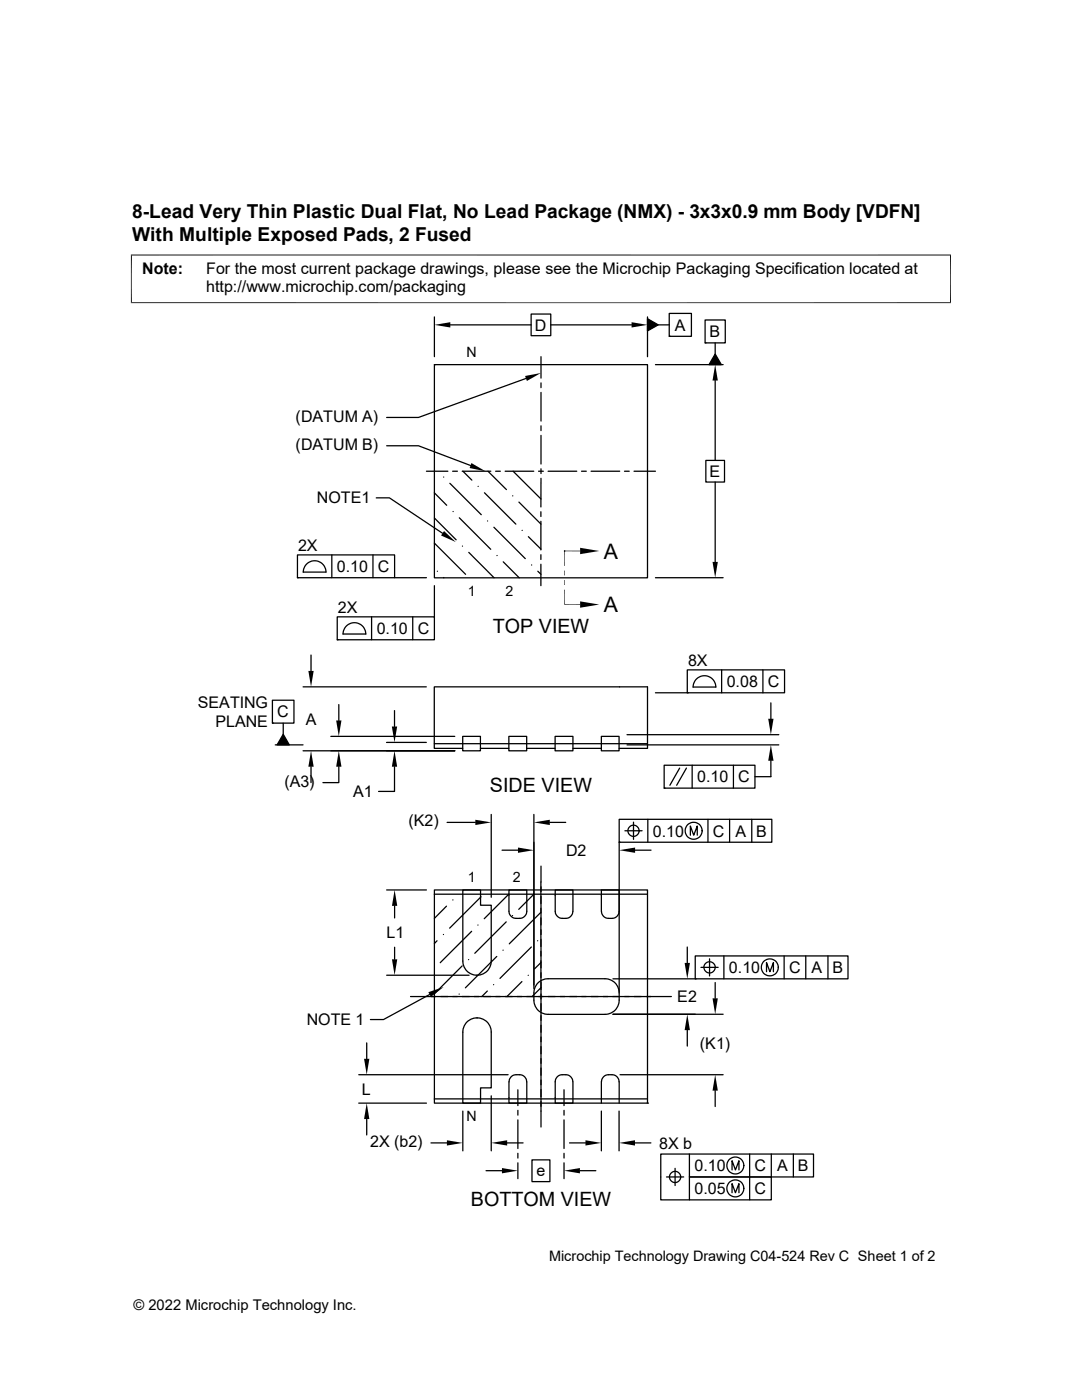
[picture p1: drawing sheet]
<svg xmlns="http://www.w3.org/2000/svg" width="216mm" height="279mm" viewBox="0 0 216 279" stroke-linecap="round" stroke-linejoin="round" font-family="sans-serif">
<g fill="none" stroke="#000" stroke-width=".25">
<path d="M86.7 72.8h42.5v42.5h-42.5zM86.7 72.8h.1M86.7 63.2v8M89.9 64.8h16.1M105 75.5l-21.5 7.8h-6.3M106 62.7h3.9v4.3h-3.9zM107.9 71.2v4.3M107.9 76.4v1M107.9 78.3v5.7M109.9 64.8h16.1M129.2 63.6l2.1 1.2-2.1 1.2zM129.2 63.2v8"/>
<path d="M130.8 72.8h13.5M131.3 64.8h2.2M133.5 62.5h4.5v4.6h-4.5zM133.5 67.1h.1M140.7 63.9h4v4.5h-4zM140.7 68.4h.1M142.7 70.7l1.2 2.1h-2.4zM142.7 68.4v2.3M142.7 75.9v16M75.1 99.4h2.6l10.6 7M77.2 89h6.3l10.4 3.9M85.1 94h4.3"/>
<path d="M86.7 98.4l2.4 2.4M88.5 95.2h.1M89.8 96.5l6.2 6.2M90.3 94h1M92.2 94h5.7M92.4 94l1.7 1.8M95.4 97.1h.1M96.7 98.3l6.2 6.3M97.4 94l3.6 3.7M98.9 94h.9M100.8 94h5.7M102.3 99h.1"/>
<path d="M102.4 94l5.5 5.6M107.5 94h.9M107.9 85v.9M107.9 86.9v5.7M107.9 93.6v.9M107.9 95.5v5.7M109.4 94h5.7M116 94h1M117.9 94h5.8M124.6 94h1M126.5 94h4.3M140.8 91.9h3.8v4.3h-3.8z"/>
<path d="M142.7 96.2v15.9M59.4 110.7h19.3v4.6h-19.3zM59.4 115.3h.1M61.3 112.5a2.27 2.27 0 0 1 2.4-.4 2.27 2.27 0 0 1 1.3 2.1h-4.5l.2-1zM66.2 110.7v4.6M74.4 110.7v4.6M78.7 115.3h6.4M86.7 103.4l4.3 4.3M86.7 108.4l6.2 6.2M86.7 116.9v6.2M87.3 114h.1M88.5 115.3h.1"/>
<path d="M90.4 102.1h.1M91.7 103.3l6.2 6.3M92.3 109h.1M93.5 110.2l5.1 5.1M97.3 104h.1M98.6 105.2l6.2 6.3M99.2 110.9h.1M100.4 112.1l3.2 3.2M103.5 100.2l4.4 4.4M104.2 105.9h.1M105.4 107.1l2.5 2.5M106.1 112.8h.1"/>
<path d="M107.3 114l.6 .6M107.9 102.1v1M107.9 104v5.7M107.9 110.7v1M107.9 112.6v4.3M112.6 110h.1M130.8 115.3h13.5M54.4 139.7h4.3v4.6h-4.3zM60.5 137.1h24.6M62.1 130.7v3.2M67.3 123.1h19.4v4.6h-19.4zM67.3 127.7h.1"/>
<path d="M69.2 124.8a2.27 2.27 0 0 1 2.5-.3 2.27 2.27 0 0 1 1.3 2h-4.5l.2-.9zM74.1 123.1v4.6M82.4 123.1v4.6M130.8 138.3h6.3M137.1 133.7h19.4v4.6h-19.4zM137.1 138.3h.1M142.8 137.1a2.26 2.26 0 0 0-2.2-2.2 2.26 2.26 0 0 0-2.3 2.2h4.6M144 133.7v4.6M152.2 133.7v4.6M54.4 144.3h.1M54.9 148.7h5.6M56.5 144.3v2.2"/>
<path d="M56.5 146.5l1.2 2.2h-2.4zM60.5 149.8h30.2M62.1 153v3.2M66 147h24.7M67.6 153v3.2h-3.2M67.6 140.6v3.2M77.1 148.2h8M78.7 153v4.9h-3.2M78.7 141.8v3.2M86.7 148.4h42.5M92.3 147h3.6v2.8h-3.6zM95.9 149.4h5.6"/>
<path d="M101.5 147h3.6v2.8h-3.6zM105.1 149.4h5.7M110.8 147h3.5v2.8h-3.5zM114.3 149.4h5.7M120 147h3.5v2.8h-3.5zM123.5 149.4h5.7v-12.3h-42.5v12.3h5.6M125.1 148.7h30.3M125.1 146.6h30.3M132.5 152.7h18.1v4.6h-18.1zM132.5 157.3h.1M135.6 153.3l-1.9 3.4M137 153.3l-2 3.4"/>
<path d="M138.1 152.7v4.6M146.3 152.7v4.6M153.8 140.3v3.1M153.8 151.8v3.2h-3.2M77.2 177.6h7.9M86.7 178.5h42.5M86.7 177.6h42.5v42.6h-42.5zM89.2 164.1h5.6M90.4 179.6h.1M92.4 177.6h3.5v3.1h2.1v11.1a2.84 2.84 0 0 1-2.8 2.8 2.84 2.84 0 0 1-2.8-2.8zM96 179l-6.3 6.2M98 162.5v16.6"/>
<path d="M100.2 169.7h3.2M101.5 178.5l-4.9 4.8M101.6 177.6h3.5v4.3a1.45 1.45 0 0 1-1.4 1.4h-.7a1.45 1.45 0 0 1-1.4-1.4zM106.5 162.5v34.8M106.5 178.5l-3 3M107.9 172.8v20.4M109.7 164.1h3.2M123.5 168.1v29.9M123.5 163.5h30.5v4.6h-30.5zM123.5 168.1h.1M124.7 165.8h3.4M126.4 164.1v3.4"/>
<path d="M126.7 169.7h3.2M129.3 163.5v4.6M137.8 166.7v-1.9l.6 1.9 .7-1.9v1.9M141.3 163.5v4.6M145.6 163.5v4.6M150 163.5v4.6M77.2 194.6h16.4M78.7 180.8v2.4M78.7 189v2.5M81.9 198.9h52.1M85.7 198.5l-9.2 5h-2.6M87.2 187.7l-.5 .6"/>
<path d="M88.5 186.5h.1M89.1 180.8l-2.4 2.5M91.6 198.4h.1M92.2 192.8l-5.5 5.5M93.5 191.5h.1M94.1 185.9l-6.3 6.2M95.2 194.6h.1M95.4 184.6h.1M97.2 197.8l-1.1 1.1M98.5 196.5h.1M99.1 190.9l-6.2 6.2M100.4 189.6h.1"/>
<path d="M101 184l-6.3 6.2M102.3 182.7h.1M104.1 195.9l-2.9 3M105.4 194.6h.1M106 189l-6.2 6.3M107.3 187.7h.1M107.4 196.2a2.84 2.84 0 0 1 2-.9h11.3a2.82 2.82 0 0 1 2.8 2.9 3.9 3.9 0 0 1-.8 3.4 2.84 2.84 0 0 1-2 .8h-11.3a2.82 2.82 0 0 1-2.9-2.8 3.9 3.9 0 0 1 .9-3.4zM107.9 182.1l-6.3 6.3M107.9 191.7v5.8M107.9 194.1v1M107.9 196v28.9M107.9 197.1l-1.7 1.8"/>
<path d="M107.9 192.1l-1.3 1.3M114.3 181.9v-4.3h-3.5v4.3a1.45 1.45 0 0 0 1.4 1.4h.7a1.41 1.41 0 0 0 1.4-1.4M120 181.9a1.41 1.41 0 0 0 1.4 1.4 1.66 1.66 0 0 0 2-.8l.1-.6M122.3 195.3h16.4M123.5 181.9v-4.3h-3.5v4.3M137.1 189v3.2M138.7 190.8h30.5v4.5h-30.5zM138.7 195.3h.1M139.9 193.1h3.4M140.4 193.1a1.14 1.14 0 0 1 1.6-1.2 1.14 1.14 0 0 1 .4 1.9 1.14 1.14 0 0 1-1.9-.3v-.4M141.6 191.3v3.5M142.7 196.1v3.1"/>
<path d="M144.4 190.8v4.5M153 193.9v-1.8l.6 1.8 .7-1.8v1.8M156.5 190.8v4.5M160.8 190.8v4.5M165.2 190.8v4.5M71.6 214.5h29.8M73.2 208.1v3.2M86.7 219.3h42.5M93.2 204a2.84 2.84 0 0 1 3.1-.7 2.84 2.84 0 0 1 1.7 2.7v11.1h-2.1v3.1h-3.5v-14.2a2.75 2.75 0 0 1 .8-2zM95.2 203.1h.1M98 218.7v11M102 214.9l.6-.4h1.1a1.45 1.45 0 0 1 1.4 1.4v4.3h-3.5v-4.3v-.4z"/>
<path d="M103.3 217.5v3.1M112.5 217.5v3.1M114.3 215.9a1.41 1.41 0 0 0-1.4-1.4h-.7a1.41 1.41 0 0 0-1.4 1.4v4.3h3.5v-4.3M120 215.9v4.3M120 215.9a1.41 1.41 0 0 1 1.4-1.4 1.66 1.66 0 0 1 2 .8l.1 .6M122.3 202.4h22M123.5 215.9v4.3M123.7 214.5h20.6M137.1 205.6v3.2M142.7 217.7v3.1M71.6 220.2h13.5M73.2 223.3v3.2"/>
<path d="M86 228.1h3.2M92.4 221.7v8M97 233.6h3.2M101.2 228.1h3.2M103.3 221.6v.9M103.3 223.5v5.7M103.3 230.2v.9M103.3 232.1v3.1M106.2 231.5h3.5v4.3h-3.5zM112.5 221.6v.9M112.5 223.5v5.7M112.5 230.2v.9"/>
<path d="M112.5 232.1v3.1M113.6 228.1h3.2M115.7 233.6h3.2M120 221.7v8M123.5 221.7v8M126.7 228.1h3.2M129.2 220.2h.1M133 234.9h3.4M134.7 233.2v3.4M137.6 230.3v4.6h16.3v4.6h-22.1v-9.2h30.5v4.6h-24.7v4.6M146.1 233.5v-1.9l.6 1.9 .7-1.9v1.9M146.1 238v-1.8l.6 1.8 .7-1.8v1.8"/>
<path d="M149.6 230.3v9.2M153.9 230.3v4.6M158.3 230.3v4.6"/>
<circle cx="126.4" cy="165.8" r="1.12"/>
<circle cx="138.4" cy="165.8" r="1.69"/>
<circle cx="153.6" cy="193.1" r="1.69"/>
<circle cx="134.7" cy="234.9" r="1.12"/>
<circle cx="146.7" cy="237.2" r="1.69"/>
<circle cx="146.7" cy="232.6" r="1.69"/>
</g>
<g fill="#000">
<path d="M86.7 64.8l3.2-.5v1.1zM104.8 75l3.1-.6-2.8 1.6zM126 64.3l3.2 .5-3.2 .6zM129.2 63.6l2.1 1.2-2.1 1.2zM142.7 72.8l.5 3.1h-1zM142.7 70.7l1.2 2.1h-2.4zM94.1 92.4l2.8 1.6-3.2-.6zM88.6 106l2.4 2.2-3-1.3zM112.6 115.8l.1 .9h-.1zM112.6 113.9l.1 .9h-.1zM112.6 115.8h.1v.9zM112.6 113.9h.1v.9z"/>
<path d="M115.8 109.3l3.8 .7-3.8 .6zM142.2 112.1h1l-.5 3.2zM61.5 133.9h1.1l-.5 3.2zM115.8 120l3.8 .7-3.8 .6zM56.5 146.5l1.2 2.2h-2.4zM62.1 149.8l.5 3.2h-1.1zM67.1 143.8h1l-.5 3.2zM67.6 149.8l.5 3.2h-1zM78.2 145h1l-.5 3.2zM78.7 149.8l.5 3.2h-1zM153.8 148.7l.5 3.1h-1zM153.3 143.4h1l-.5 3.2z"/>
<path d="M94.8 163.6l3.2 .5-3.2 .6zM103.4 169.1l3.1 .6-3.1 .5zM106.5 164.1l3.2-.5v1.1zM123.5 169.7l3.2-.6v1.1zM78.7 177.6l.6 3.2h-1.1zM78.2 191.5h1.1l-.6 3.1zM85.5 198l3-1-2.5 1.9zM136.6 192.2h1.1l-.6 3.1zM142.2 199.2h1l-.5 3.2zM72.6 211.3h1.1l-.5 3.2zM137.1 202.4l.6 3.2h-1.1zM142.7 214.5l.5 3.2h-1z"/>
<path d="M73.2 220.2l.5 3.1h-1.1zM89.2 227.6l3.2 .5-3.2 .5zM100.2 233.1l3.1 .5-3.1 .6zM98 228.1l3.2-.5v1zM112.5 233.6l3.2-.5v1.1zM116.8 227.6l3.2 .5-3.2 .5zM123.5 228.1l3.2-.5v1z"/>
</g>
<path d="M26.1 50.9h163.7M26.2 50.8v9.7M189.7 50.8v9.7M26.1 60.4h163.7M112.6 117.7v2.9h3.2M112.6 110v2.9M115.8 110h-3.2" fill="none" stroke="#000" stroke-width=".2"/>
<g font-size="4.3">
<text x="120.5" y="111.5">A</text>
<text x="120.5" y="122.2">A</text>
</g>
<g font-size="3.9">
<text x="98.3" y="126.2">TOP VIEW</text>
<text x="97.8" y="158">SIDE VIEW</text>
<text x="93.9" y="240.6">BOTTOM VIEW</text>
</g>
<g font-size="3.8">
<text x="26.4" y="43.5">8-Lead Very Thin Plastic Dual Flat, No Lead Package (NMX) - 3x3x0.9 mm Body [VDFN]</text>
<text x="26.4" y="48.1">With Multiple Exposed Pads, 2 Fused</text>
</g>
<g font-size="3.2">
<text x="28.4" y="54.7">Note:</text>
<text x="41.1" y="58.3">http://www.microchip.com/packaging</text>
<text x="41.1" y="54.7">For the most current package drawings, please see the Microchip Packaging Specification located at</text>
<text x="106.7" y="66">D</text>
<text x="134.7" y="66">A</text>
<text x="141.6" y="67.3">B</text>
<text x="59" y="89.8">(DATUM B)</text>
<text x="59" y="84.1">(DATUM A)</text>
<text x="141.6" y="95.2">E</text>
<text x="63.2" y="100.5">NOTE1</text>
<text x="59.5" y="109.9">2X</text>
<text x="67.2" y="114.2">0.10</text>
<text x="75.4" y="114.2">C</text>
<text x="67.4" y="122.3">2X</text>
<text x="75.2" y="126.5">0.10</text>
<text x="83.4" y="126.5">C</text>
<text x="137.3" y="132.9">8X</text>
<text x="145" y="137.1">0.08</text>
<text x="153.2" y="137.1">C</text>
<text x="39.5" y="141.4">SEATING</text>
<text x="55.3" y="143.2">C</text>
<text x="43" y="145.2">PLANE</text>
<text x="61" y="144.6">A</text>
<text x="56.7" y="157">(A3)</text>
<text x="70.5" y="159.1">A1</text>
<text x="139.1" y="156.1">0.10</text>
<text x="147.3" y="156.1">C</text>
<text x="81.5" y="164.9">(K2)</text>
<text x="130.3" y="166.9">0.10</text>
<text x="142.3" y="166.9">C</text>
<text x="146.7" y="166.9">A</text>
<text x="150.9" y="166.9">B</text>
<text x="112.9" y="170.8">D2</text>
<text x="77.1" y="187.3">L1</text>
<text x="145.5" y="194.2">0.10</text>
<text x="157.5" y="194.2">C</text>
<text x="161.9" y="194.2">A</text>
<text x="166.1" y="194.2">B</text>
<text x="135.1" y="200">E2</text>
<text x="61.2" y="204.6">NOTE 1</text>
<text x="139.7" y="209.3">(K1)</text>
<text x="72.2" y="218.5">L</text>
<text x="73.9" y="228.9">2X (b2)</text>
<text x="131.5" y="229.2">8X b</text>
<text x="138.6" y="233.7">0.10</text>
<text x="150.6" y="233.7">C</text>
<text x="155" y="233.7">A</text>
<text x="159.2" y="233.7">B</text>
<text x="107.1" y="234.8">e</text>
<text x="138.6" y="238.3">0.05</text>
<text x="150.6" y="238.3">C</text>
</g>
<g font-size="2.9">
<text x="109.6" y="251.7">Microchip Technology Drawing C04-524 Rev C Sheet 1 of 2</text>
<text x="26.6" y="261.3">© 2022 Microchip Technology Inc.</text>
</g>
<g font-size="2.8">
<text x="93.1" y="71.2">N</text>
<text x="93.3" y="118.9">1</text>
<text x="100.8" y="118.9">2</text>
<text x="93.3" y="176">1</text>
<text x="102.3" y="176">2</text>
<text x="93.1" y="223.8">N</text>
</g>
</svg>
